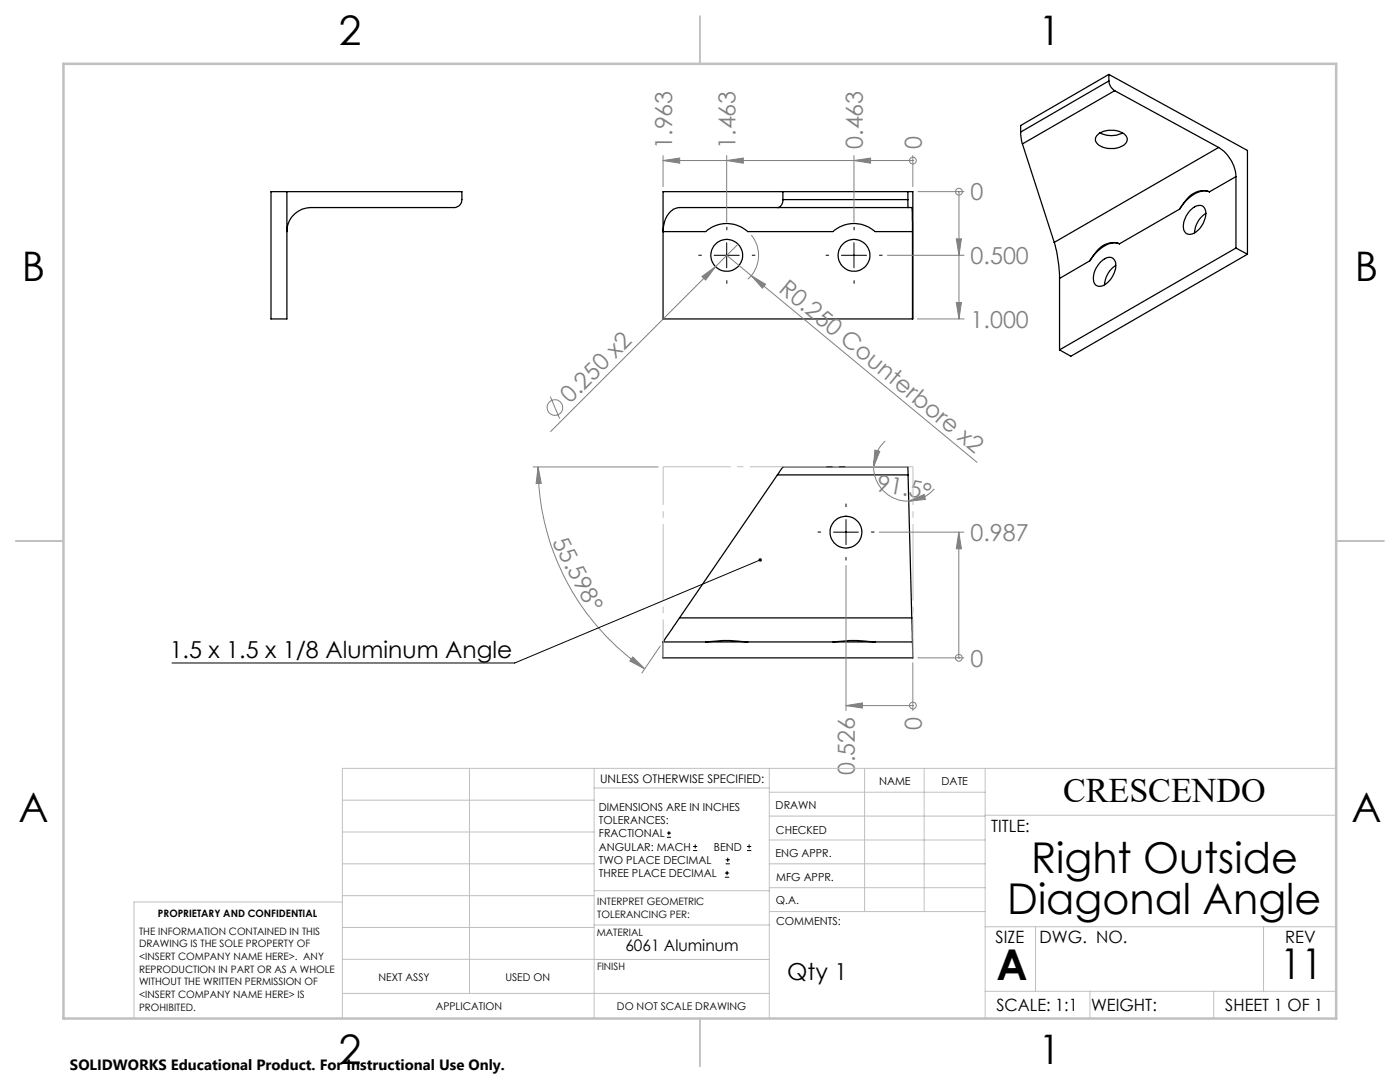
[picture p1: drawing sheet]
<svg xmlns="http://www.w3.org/2000/svg" width="279mm" height="216mm" viewBox="0 0 279 216" stroke-linecap="round" stroke-linejoin="round" font-family="sans-serif">
<g fill="none" stroke="#000" stroke-width=".25">
<path d="M221.3 16.2a2.5 2.5 0 0 0 1.2 1.9M221.3 14.9v1.3M221.3 14.9l27.7 15.1v20.7M221.3 16.2l-17.6 10.2M221.3 14.9l-17.6 10.1v1.4M222.5 18.1l20.7 11.3M222.5 18.1l-18.5 10.6M57.3 38.2v25.4h-3.2v-25.4h38.1v1.6a1.57 1.57 0 0 1-1.6 1.6h-28.6a4.8 4.8 0 0 0-4.7 4.8M132.3 38.2h49.9v25.4h-49.9zM156.2 39.8a1.39 1.39 0 0 1-1 1.6M156.2 39.8h25M156.2 38.2v1.6"/>
<path d="M181.2 39.8v1.6M181.2 38.2v1.6M203.7 26.4l.3 2.3M204 28.7l6.4 19.7M219.1 26.9a4.5 4.5 0 0 1 5.6 .2 1.41 1.41 0 0 1-1 2.1 4.4 4.4 0 0 1-4.8-.6 1.16 1.16 0 0 1 .2-1.7zM219.5 26.5a5 5 0 0 0 4.5 0M241.4 38.3a4.3 4.3 0 0 0-4.3 1.4l-1.7 2M241.4 38.3a4.3 4.3 0 0 0-5.1 2.1l-.9 1.3M243.2 29.4a7.5 7.5 0 0 1 3.5 5.8M243.2 29.4l-32.8 19M246.7 35.2v14.3M246.7 35.2l-5.3 3.1"/>
<path d="M133.9 42.2l.5-.5 1.2-.3 46.4 .1 .1 4.7h-7.4a6.3 6.3 0 0 0-8.5 0h-16.9a6.3 6.3 0 0 0-8.5 0h-8.5a5.6 5.6 0 0 1 1.6-4zM182.1 46.2v17.4M210.4 48.4a29.2 29.2 0 0 1 1.1 7.2M211.5 55.6v14.2M217.5 52.1l-6 3.5M219.6 52.3a1.85 1.85 0 0 1 2.7-.6 3.4 3.4 0 0 1-.6 3.9 2.68 2.68 0 0 1-2.7 1.4 2.01 2.01 0 0 1-.7-2.5l.5-1zM222.7 53a4.9 4.9 0 0 0-2.2 3.8M223.4 48.6a4.1 4.1 0 0 0-4.3 1.5l-1.6 2M223.4 48.6a4.3 4.3 0 0 0-5.1 2.2l-.8 1.3M235.4 41.7l-12 6.9M237.6 41.9a2.15 2.15 0 0 1 2.5-.7 2.6 2.6 0 0 1 .1 3.1 3.8 3.8 0 0 1-2.9 2.5 1.62 1.62 0 0 1-1.1-2.3 5 5 0 0 1 1.4-2.6zM240.7 42.6a4.8 4.8 0 0 0-2.3 3.9"/>
<path d="M246.7 49.5l2.3 1.2M246.7 49.5l-35.2 20.3M249 50.7l-35.3 20.4-2.2-1.3M155.2 94.8l1-1.6h25v1.6M155.2 94.8h26M155.2 94.8l-19.6 28.5M181.2 94.8l.8 28.5M132.3 128.1v3.2h49.9l-.1-3.2M132.3 128.1h49.8M135.6 123.3l-3.3 4.8M135.6 123.3h46.4M140.8 128.1h.5a29.9 29.9 0 0 1 8 0"/>
<path d="M166.2 128.1h.5a29.9 29.9 0 0 1 8 0M182 123.3l.1 4.8"/>
<circle cx="145" cy="50.9" r="3.2"/>
<circle cx="170.4" cy="50.9" r="3.2"/>
<circle cx="168.8" cy="106.2" r="3.2"/>
</g>
<g fill="none" stroke="#808080" stroke-width=".2">
<path d="M132.3 32l3.3-.5v1.1zM132.3 32h49.9M132.3 31v6.3M145 32l3.3-.5v1.1zM145 31v13.3M170.4 32l3.3-.5v1.1zM170.4 31v13.3M182.2 32h.1M182.2 31v6.3M183.2 38.2h9.2M191.4 38.2v25.4M191.4 38.2h.1"/>
<path d="M140.1 55.2l2.7-2-2 2.7zM145 50.9l50 41.4M147.3 48.7l-37.4 37.4M149.9 46.9a6.3 6.3 0 0 1-.7 8.8M149.9 55l2.9 1.7-.6 .8zM177.1 50.9h15.3M190.9 47.7h1l-.5 3.2zM109.8 79.1l1.9 4.4M183.1 63.6h9.3M190.9 60.4h1l-.5 3.2zM106.4 93.2h24.9M107.4 93.2l.6 3.2-1 .1z"/>
<path d="M107.4 93.2a48.9 48.9 0 0 0 21.3 40.3M174.3 93.2a6.8 6.8 0 0 0 7.1 6.8M174.6 89.8l1 .3-1.3 3.1zM176.7 88a7 7 0 0 0-2.4 5.2M181.4 100l3-1.3 .3 1zM186.4 97.5a6.6 6.6 0 0 1-5 2.5M168.8 112.9v28.9M175.5 106.2h16.9M191.3 106.2l.6 3.3h-1zM191.3 106.2v25.1M126.3 131.1l2.4 2.4-3-1.6zM131.8 128.9l-3.7 5.4"/>
<path d="M182.2 132.3v9.5M183.2 131.3h9.2M191.3 131.3h.1M168.8 140.8l3.3-.5v1zM168.8 140.8h13.4M182.2 140.8h.1"/>
<circle cx="182.2" cy="32" r=".68"/>
<circle cx="191.4" cy="38.3" r=".68"/>
<circle cx="110.8" cy="81.3" r="1.57"/>
<circle cx="191.4" cy="131.3" r=".67"/>
<circle cx="182.2" cy="140.8" r=".68"/>
</g>
<g fill="none" stroke="#000" stroke-width=".2">
<path d="M142.5 50.9h5M145 48.4v5M167.9 50.9h5M170.4 48.4v5M151.7 111.7l-49 20.6h-68.4M166.3 106.2h5M168.8 103.7v5M133.1 167.1h.8M133.1 166.2h.8M133.5 165.8v.9M138.3 169.7h.8M138.3 168.9h.8"/>
<path d="M138.7 168.5v.8M144.7 175h.8M144.7 174.2h.8M144.8 172.4h.9M144.8 171.6h.9M145.1 173.8v.8M145.2 171.1v.9M149.1 169.7h.8M149.1 168.9h.8M149.5 168.5v.8"/>
</g>
<path d="M140.1 50.9h-.7M145.1 55.9v.7M145.1 45.9v-.6M150.1 50.9h.6M165.5 50.9h-.7M170.5 55.9v.7M170.5 45.9v-.6M175.5 50.9h.6M163.8 106.2h-.6M168.8 101.2v-.7M168.8 111.2v.6M173.8 106.2h.7" fill="none" stroke="#000" stroke-width=".2" stroke-dasharray="15.2 1.3 1.3 1.3" stroke-linecap="butt"/>
<path d="M132.4 131.2v-38.1M182.2 131.2v-38.1" fill="none" stroke="#c0c0c0" stroke-width=".2" stroke-dasharray="15.2 1.3 1.3 1.3" stroke-dashoffset="7.6" stroke-linecap="butt"/>
<path d="M182.2 93.1h-49.8" fill="none" stroke="#c0c0c0" stroke-width=".2" stroke-dasharray="15.2 1.3 1.3 1.3" stroke-dashoffset="1.7" stroke-linecap="butt"/>
<g fill="none" stroke="#c0c0c0" stroke-width=".2">
<path d="M68.3 159.7h50.3M93.7 153.3v44.9M118.6 153.3v49.9M118.6 157.2h34.9M153.5 153.3v49.9M153.5 158.1h43.1M172.5 153.3v28.6M184.4 153.3v28.6M196.6 153.3v49.9M266.7 153.3h-198.4v49.9M68.3 178.7h50.3M68.3 172.4h50.3"/>
<path d="M68.3 166h50.3M68.3 180h-41.6v23.2M118.6 177.7h35M153.5 167.6h43.1M153.5 162.8h43.1M153.5 172.4h43.1M153.5 177.1h43.1M196.6 162.7h70.1M68.3 198.2h85.2M68.3 191.4l85.2 .1M68.3 185.1h50.3M118.6 184.6h35"/>
<path d="M153.6 181.9h43M196.6 197.8h70.1M196.6 184.9h70.1M206.7 184.9v12.9M217.5 197.8v5.4M242.2 197.8v5.4M252.2 184.9v12.9"/>
</g>
<path d="M139.7 3.2v9.5M3.1 107.9h9.6M266.7 107.9h9.5M139.7 203.2v9.6" fill="none" stroke="#c0c0c0" stroke-width=".25"/>
<path d="M12.7 12.7h254v190.5h-254z" fill="none" stroke="#c0c0c0" stroke-width=".5"/>
<path d="M151.5 111.4l.5 .1v.1l-.3 .1 .3-.1a.33 .33 0 0 1-.2 .4 .33 .33 0 0 1-.4-.1 .33 .33 0 0 1 .1-.5z" fill="#000"/>
<g fill="#808080">
<path d="M140.1 55.2l2.7-2-2 2.7z"/>
<path d="M149.9 55l2.9 1.7-.6 .8z"/>
<path d="M191.3 106.2l.6 3.3h-1z"/>
<path d="M168.8 140.8l3.3-.5v1z"/>
<path d="M190.9 47.7h1l-.5 3.2zM190.9 60.4h1l-.5 3.2z"/>
<path d="M170.4 32l3.3-.5v1.1zM145 32l3.3-.5v1.1zM132.3 32l3.3-.5v1.1z"/>
<path d="M107.4 93.2l.6 3.2-1 .1zM126.3 131.1l2.4 2.4-3-1.6z"/>
<path d="M174.6 89.8l1 .3-1.3 3.1zM181.4 100l3-1.3 .3 1z"/>
</g>
<g font-size="8.5">
<text x="205.8" y="174.2">Right Outside</text>
<text x="201" y="182.3">Diagonal Angle</text>
<text x="198.9" y="195.5">A</text>
<text x="255.5" y="195.4">11</text>
</g>
<g font-size="8.1">
<text x="67.6" y="8.9">2</text>
<text x="207.3" y="8.9">1</text>
<text x="4.4" y="56.2">B</text>
<text x="270.4" y="56.2">B</text>
<text x="3.7" y="164.1">A</text>
<text x="269.7" y="164.1">A</text>
<text x="67.6" y="212.4">2</text>
<text x="207.3" y="212.4">1</text>
</g>
<text font-size="6.9" x="212.2" y="160.1">CRESCENDO</text>
<g font-size="4.7" fill="#808080">
<text x="134.1" y="29.7" transform="rotate(-90 134.1 29.7)">1.963</text>
<text x="146.8" y="29.7" transform="rotate(-90 146.8 29.7)">1.463</text>
<text x="172.2" y="29.7" transform="rotate(-90 172.2 29.7)">0.463</text>
<text x="184" y="29.7" transform="rotate(-90 184 29.7)">0</text>
<text x="193.7" y="40">0</text>
<text x="193.7" y="52.7">0.500</text>
<text x="155.2" y="58.1" transform="rotate(40 155.2 58.1)">R0.250 Counterbore x2</text>
<text x="193.7" y="65.4">1.000</text>
<text x="113.8" y="80.7" transform="rotate(-45 113.8 80.7)">0.250 x2</text>
<text x="174.8" y="97.9" transform="rotate(10 174.8 97.9)">91.5°</text>
<text x="193.7" y="107.9">0.987</text>
<text x="110.1" y="108.1" transform="rotate(62 110.1 108.1)">55.598°</text>
<text x="193.7" y="133">0</text>
<text x="184" y="145.7" transform="rotate(-90 184 145.7)">0</text>
<text x="170.6" y="154.7" transform="rotate(-90 170.6 154.7)">0.526</text>
</g>
<g font-size="4.7">
<text x="33.9" y="131.2">1.5 x 1.5 x 1/8 Aluminum Angle</text>
<text x="157.1" y="195.6">Qty 1</text>
</g>
<g font-size="3.4">
<text x="197.8" y="166">TITLE:</text>
<text x="198.7" y="188.1">SIZE</text>
<text x="207.5" y="188.1">DWG. NO.</text>
<text x="256.5" y="188.2">REV</text>
<text x="198.8" y="201.7">SCALE: 1:1</text>
<text x="217.7" y="201.8">WEIGHT:</text>
<text x="244.5" y="201.7">SHEET 1 OF 1</text>
</g>
<text font-size="3.2" x="124.8" y="189.8">6061 Aluminum</text>
<text font-size="3" x="14" y="213.5">SOLIDWORKS Educational Product. For Instructional Use Only.</text>
<text font-size="2.4" x="119.8" y="156.2">UNLESS OTHERWISE SPECIFIED:</text>
<g font-size="2.2">
<text x="119.5" y="161.8">DIMENSIONS ARE IN INCHES</text>
<text x="154.8" y="161.4">DRAWN</text>
<text x="175.4" y="156.6">NAME</text>
<text x="187.9" y="156.7">DATE</text>
<text x="119.5" y="164.4">TOLERANCES:</text>
<text x="119.5" y="167.1">FRACTIONAL</text>
<text x="154.9" y="166.3">CHECKED</text>
<text x="119.5" y="169.7">ANGULAR: MACH</text>
<text x="119.5" y="172.4">TWO PLACE DECIMAL</text>
<text x="142.5" y="169.7">BEND</text>
<text x="154.8" y="171">ENG APPR.</text>
<text x="119.5" y="175">THREE PLACE DECIMAL</text>
<text x="154.9" y="175.7">MFG APPR.</text>
<text x="154.9" y="180.4">Q.A.</text>
<text x="154.9" y="184.6">COMMENTS:</text>
</g>
<g font-size="2.1">
<text x="75.5" y="195.7">NEXT ASSY</text>
<text x="100.9" y="195.7">USED ON</text>
<text x="86.9" y="201.5">APPLICATION</text>
<text x="123.1" y="201.6">DO NOT SCALE DRAWING</text>
</g>
<g font-size="2">
<text x="31.5" y="182.9">PROPRIETARY AND CONFIDENTIAL</text>
<text x="119.2" y="180.6">INTERPRET GEOMETRIC</text>
<text x="119.2" y="183.1">TOLERANCING PER:</text>
<text x="27.8" y="186.5">THE INFORMATION CONTAINED IN THIS</text>
<text x="27.8" y="189">DRAWING IS THE SOLE PROPERTY OF</text>
<text x="27.8" y="191.6">&lt;INSERT COMPANY NAME HERE&gt;. ANY</text>
<text x="119.1" y="186.7">MATERIAL</text>
<text x="27.8" y="194.1">REPRODUCTION IN PART OR AS A WHOLE</text>
<text x="27.8" y="196.6">WITHOUT THE WRITTEN PERMISSION OF</text>
<text x="119.1" y="193.5">FINISH</text>
<text x="27.8" y="199.1">&lt;INSERT COMPANY NAME HERE&gt; IS</text>
<text x="27.8" y="201.7">PROHIBITED.</text>
</g>
</svg>
